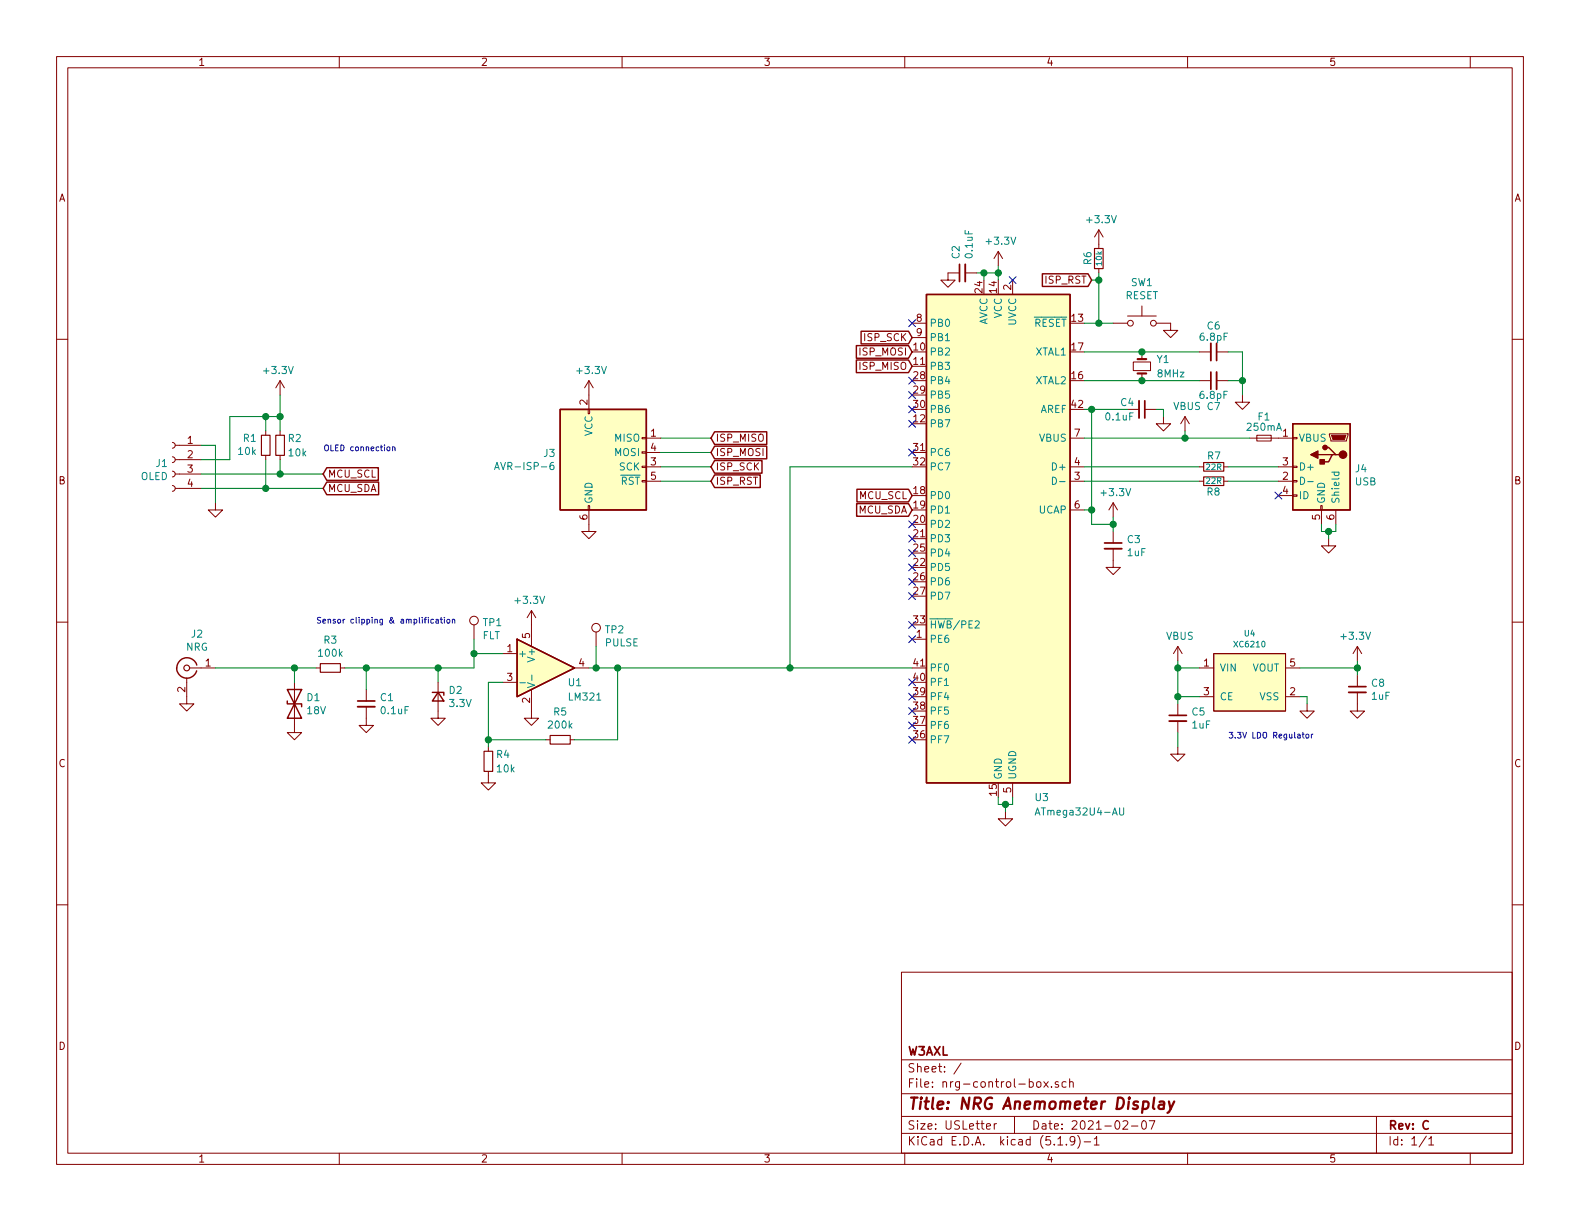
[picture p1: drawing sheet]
EESchema Schematic File Version 4
EELAYER 30 0
EELAYER END
$Descr USLetter 11000 8500
encoding utf-8
Sheet 1 1
Title "NRG Anemometer Display"
Date "2021-02-07"
Rev "C"
Comp "W3AXL"
Comment1 ""
Comment2 ""
Comment3 ""
Comment4 ""
$EndDescr
$Comp
L power:GND #PWR01
U 1 1
P 1300 4850
F 0 "#PWR01" H 1300 4600 50  0001 C CNN
F 1 "GND" H 1305 4677 50  0001 C CNN
F 2 "" H 1300 4850 50  0001 C CNN
F 3 "" H 1300 4850 50  0001 C CNN
	1    1300 4850
	1    0    0    -1  
$EndComp
$Comp
L Device:D_TVS D1
U 1 1
P 2050 4900
F 0 "D1" V 2004 4980 50  0000 L CNN
F 1 "18V" V 2095 4980 50  0000 L CNN
F 2 "Diode_SMD:D_SOD-323_HandSoldering" H 2050 4900 50  0001 C CNN
F 3 "~" H 2050 4900 50  0001 C CNN
	1    2050 4900
	0    1    1    0   
$EndComp
$Comp
L power:GND #PWR04
U 1 1
P 2050 5050
F 0 "#PWR04" H 2050 4800 50  0001 C CNN
F 1 "GND" H 2055 4877 50  0001 C CNN
F 2 "" H 2050 5050 50  0001 C CNN
F 3 "" H 2050 5050 50  0001 C CNN
	1    2050 5050
	1    0    0    -1  
$EndComp
$Comp
L Device:R_Small R3
U 1 1
P 2300 4650
F 0 "R3" V 2104 4650 50  0000 C CNN
F 1 "100k" V 2195 4650 50  0000 C CNN
F 2 "Resistor_SMD:R_0805_2012Metric_Pad1.15x1.40mm_HandSolder" H 2300 4650 50  0001 C CNN
F 3 "~" H 2300 4650 50  0001 C CNN
	1    2300 4650
	0    1    1    0   
$EndComp
$Comp
L Device:C_Small C1
U 1 1
P 2550 4900
F 0 "C1" H 2642 4946 50  0000 L CNN
F 1 "0.1uF" H 2642 4855 50  0000 L CNN
F 2 "Capacitor_SMD:C_0805_2012Metric_Pad1.15x1.40mm_HandSolder" H 2550 4900 50  0001 C CNN
F 3 "~" H 2550 4900 50  0001 C CNN
	1    2550 4900
	1    0    0    -1  
$EndComp
$Comp
L power:GND #PWR05
U 1 1
P 2550 5000
F 0 "#PWR05" H 2550 4750 50  0001 C CNN
F 1 "GND" H 2555 4827 50  0001 C CNN
F 2 "" H 2550 5000 50  0001 C CNN
F 3 "" H 2550 5000 50  0001 C CNN
	1    2550 5000
	1    0    0    -1  
$EndComp
Wire Wire Line
	2050 4750 2050 4650
Wire Wire Line
	2400 4650 2550 4650
Wire Wire Line
	2550 4650 2550 4800
$Comp
L Device:D_Zener_Small D2
U 1 1
P 3050 4850
F 0 "D2" V 3004 4920 50  0000 L CNN
F 1 "3.3V" V 3095 4920 50  0000 L CNN
F 2 "Diode_SMD:D_SOD-323_HandSoldering" V 3050 4850 50  0001 C CNN
F 3 "~" V 3050 4850 50  0001 C CNN
	1    3050 4850
	0    1    1    0   
$EndComp
$Comp
L power:GND #PWR06
U 1 1
P 3050 4950
F 0 "#PWR06" H 3050 4700 50  0001 C CNN
F 1 "GND" H 3055 4777 50  0001 C CNN
F 2 "" H 3050 4950 50  0001 C CNN
F 3 "" H 3050 4950 50  0001 C CNN
	1    3050 4950
	1    0    0    -1  
$EndComp
Wire Wire Line
	2550 4650 3050 4650
Connection ~ 2550 4650
Wire Wire Line
	3050 4750 3050 4650
$Comp
L Connector:AVR-ISP-6 J3
U 1 1
P 4200 3250
F 0 "J3" H 3871 3346 50  0000 R CNN
F 1 "AVR-ISP-6" H 3871 3255 50  0000 R CNN
F 2 "Connector_PinSocket_1.27mm:PinSocket_1x06_P1.27mm_Vertical" V 3950 3300 50  0001 C CNN
F 3 " ~" H 2925 2700 50  0001 C CNN
	1    4200 3250
	1    0    0    -1  
$EndComp
$Comp
L power:+3.3V #PWR010
U 1 1
P 4100 2750
F 0 "#PWR010" H 4100 2600 50  0001 C CNN
F 1 "+3.3V" H 4115 2923 50  0000 C CNN
F 2 "" H 4100 2750 50  0001 C CNN
F 3 "" H 4100 2750 50  0001 C CNN
	1    4100 2750
	1    0    0    -1  
$EndComp
Text GLabel 4950 3350 2    50   Input ~ 0
ISP_RST
Text GLabel 4950 3250 2    50   Input ~ 0
ISP_SCK
Text GLabel 4950 3050 2    50   Input ~ 0
ISP_MISO
Text GLabel 4950 3150 2    50   Input ~ 0
ISP_MOSI
Text GLabel 7600 1950 0    50   Input ~ 0
ISP_RST
Text GLabel 6350 2450 0    50   Input ~ 0
ISP_MOSI
Text GLabel 6350 2550 0    50   Input ~ 0
ISP_MISO
Text GLabel 6350 2350 0    50   Input ~ 0
ISP_SCK
$Comp
L power:+3.3V #PWR03
U 1 1
P 1950 2750
F 0 "#PWR03" H 1950 2600 50  0001 C CNN
F 1 "+3.3V" H 1965 2923 50  0000 C CNN
F 2 "" H 1950 2750 50  0001 C CNN
F 3 "" H 1950 2750 50  0001 C CNN
	1    1950 2750
	-1   0    0    -1  
$EndComp
$Comp
L power:GND #PWR02
U 1 1
P 1500 3500
F 0 "#PWR02" H 1500 3250 50  0001 C CNN
F 1 "GND" H 1505 3327 50  0001 C CNN
F 2 "" H 1500 3500 50  0001 C CNN
F 3 "" H 1500 3500 50  0001 C CNN
	1    1500 3500
	-1   0    0    -1  
$EndComp
$Comp
L Connector:Conn_01x04_Female J1
U 1 1
P 1200 3200
F 0 "J1" H 1228 3176 50  0000 L CNN
F 1 "OLED" H 1228 3085 50  0000 L CNN
F 2 "Connector_PinSocket_2.54mm:PinSocket_1x04_P2.54mm_Vertical" H 1200 3200 50  0001 C CNN
F 3 "~" H 1200 3200 50  0001 C CNN
	1    1200 3200
	-1   0    0    -1  
$EndComp
Wire Wire Line
	1400 3100 1500 3100
Wire Wire Line
	1500 3100 1500 3500
Text GLabel 6350 3450 0    50   Input ~ 0
MCU_SCL
Text GLabel 6350 3550 0    50   Input ~ 0
MCU_SDA
$Comp
L Device:R_Small R1
U 1 1
P 1850 3100
F 0 "R1" H 1791 3054 50  0000 R CNN
F 1 "10k" H 1791 3145 50  0000 R CNN
F 2 "Resistor_SMD:R_0805_2012Metric_Pad1.15x1.40mm_HandSolder" H 1850 3100 50  0001 C CNN
F 3 "~" H 1850 3100 50  0001 C CNN
	1    1850 3100
	1    0    0    1   
$EndComp
$Comp
L Device:R_Small R2
U 1 1
P 1950 3100
F 0 "R2" H 1900 3150 50  0000 R CNN
F 1 "10k" H 1900 3050 50  0000 R CNN
F 2 "Resistor_SMD:R_0805_2012Metric_Pad1.15x1.40mm_HandSolder" H 1950 3100 50  0001 C CNN
F 3 "~" H 1950 3100 50  0001 C CNN
	1    1950 3100
	-1   0    0    -1  
$EndComp
Wire Wire Line
	1950 2750 1950 2900
Wire Wire Line
	1950 2900 1850 2900
Wire Wire Line
	1600 2900 1600 3200
Wire Wire Line
	1600 3200 1400 3200
Connection ~ 1950 2900
Wire Wire Line
	1950 2900 1950 3000
Wire Wire Line
	1850 2900 1850 3000
Connection ~ 1850 2900
Wire Wire Line
	1850 2900 1600 2900
Wire Wire Line
	2250 3300 1950 3300
Wire Wire Line
	2250 3400 1850 3400
Wire Wire Line
	1850 3200 1850 3400
Connection ~ 1850 3400
Wire Wire Line
	1850 3400 1400 3400
Wire Wire Line
	1950 3200 1950 3300
Connection ~ 1950 3300
Wire Wire Line
	1950 3300 1400 3300
Wire Wire Line
	2050 4650 2200 4650
Wire Wire Line
	1500 4650 2050 4650
Connection ~ 2050 4650
Wire Wire Line
	4100 4650 4150 4650
Wire Wire Line
	3050 4650 3300 4650
Wire Wire Line
	3300 4650 3300 4550
Wire Wire Line
	3300 4550 3500 4550
Connection ~ 3050 4650
$Comp
L power:GND #PWR09
U 1 1
P 3700 4950
F 0 "#PWR09" H 3700 4700 50  0001 C CNN
F 1 "GND" H 3705 4777 50  0001 C CNN
F 2 "" H 3700 4950 50  0001 C CNN
F 3 "" H 3700 4950 50  0001 C CNN
	1    3700 4950
	1    0    0    -1  
$EndComp
$Comp
L power:+3.3V #PWR08
U 1 1
P 3700 4350
F 0 "#PWR08" H 3700 4200 50  0001 C CNN
F 1 "+3.3V" H 3715 4523 50  0000 C CNN
F 2 "" H 3700 4350 50  0001 C CNN
F 3 "" H 3700 4350 50  0001 C CNN
	1    3700 4350
	-1   0    0    -1  
$EndComp
$Comp
L Device:R_Small R4
U 1 1
P 3400 5300
F 0 "R4" H 3350 5350 50  0000 R CNN
F 1 "10k" H 3350 5250 50  0000 R CNN
F 2 "Resistor_SMD:R_0805_2012Metric_Pad1.15x1.40mm_HandSolder" H 3400 5300 50  0001 C CNN
F 3 "~" H 3400 5300 50  0001 C CNN
	1    3400 5300
	-1   0    0    -1  
$EndComp
$Comp
L Device:R_Small R5
U 1 1
P 3900 5150
F 0 "R5" V 3704 5150 50  0000 C CNN
F 1 "200k" V 3795 5150 50  0000 C CNN
F 2 "Resistor_SMD:R_0805_2012Metric_Pad1.15x1.40mm_HandSolder" H 3900 5150 50  0001 C CNN
F 3 "~" H 3900 5150 50  0001 C CNN
	1    3900 5150
	0    1    1    0   
$EndComp
Wire Wire Line
	4000 5150 4300 5150
Wire Wire Line
	4300 5150 4300 4650
Wire Wire Line
	3400 4750 3500 4750
$Comp
L power:GND #PWR07
U 1 1
P 3400 5400
F 0 "#PWR07" H 3400 5150 50  0001 C CNN
F 1 "GND" H 3405 5227 50  0001 C CNN
F 2 "" H 3400 5400 50  0001 C CNN
F 3 "" H 3400 5400 50  0001 C CNN
	1    3400 5400
	1    0    0    -1  
$EndComp
Wire Wire Line
	3400 4750 3400 5150
Wire Wire Line
	3800 5150 3400 5150
Connection ~ 3400 5150
Wire Wire Line
	3400 5150 3400 5200
$Comp
L nrg-control-box-rescue:USB_B_Micro-Connector J4
U 1 1
P 9200 3250
F 0 "J4" H 8970 3239 50  0000 R CNN
F 1 "USB" H 8970 3148 50  0000 R CNN
F 2 "nrg-control-box:10118192-0001LF" H 9350 3200 50  0001 C CNN
F 3 "~" H 9350 3200 50  0001 C CNN
	1    9200 3250
	-1   0    0    -1  
$EndComp
Wire Wire Line
	8550 3250 8900 3250
Wire Wire Line
	8900 3350 8550 3350
Wire Wire Line
	9200 3650 9200 3700
Wire Wire Line
	9300 3700 9300 3650
NoConn ~ 8900 3450
Wire Wire Line
	8200 4850 8200 4900
$Comp
L power:GND #PWR023
U 1 1
P 8200 5200
F 0 "#PWR023" H 8200 4950 50  0001 C CNN
F 1 "GND" H 8205 5027 50  0001 C CNN
F 2 "" H 8200 5200 50  0001 C CNN
F 3 "" H 8200 5200 50  0001 C CNN
	1    8200 5200
	1    0    0    -1  
$EndComp
Wire Wire Line
	8650 2650 8650 2750
Connection ~ 8650 2650
Wire Wire Line
	8550 2650 8650 2650
Wire Wire Line
	8650 2450 8650 2650
Wire Wire Line
	8550 2450 8650 2450
Wire Wire Line
	7550 3350 8350 3350
Wire Wire Line
	7550 3250 8350 3250
$Comp
L power:GND #PWR025
U 1 1
P 8650 2750
F 0 "#PWR025" H 8650 2500 50  0001 C CNN
F 1 "GND" H 8655 2577 50  0001 C CNN
F 2 "" H 8650 2750 50  0001 C CNN
F 3 "" H 8650 2750 50  0001 C CNN
	1    8650 2750
	1    0    0    -1  
$EndComp
$Comp
L Device:R_Small R8
U 1 1
P 8450 3350
F 0 "R8" V 8400 3400 50  0000 R BNN
F 1 "22R" V 8450 3350 40  0000 C CNN
F 2 "Resistor_SMD:R_0805_2012Metric_Pad1.15x1.40mm_HandSolder" H 8450 3350 50  0001 C CNN
F 3 "~" H 8450 3350 50  0001 C CNN
	1    8450 3350
	0    1    -1   0   
$EndComp
$Comp
L Device:R_Small R7
U 1 1
P 8450 3250
F 0 "R7" V 8400 3300 50  0000 R BNN
F 1 "22R" V 8450 3250 40  0000 C CNN
F 2 "Resistor_SMD:R_0805_2012Metric_Pad1.15x1.40mm_HandSolder" H 8450 3250 50  0001 C CNN
F 3 "~" H 8450 3250 50  0001 C CNN
	1    8450 3250
	0    -1   1    0   
$EndComp
$Comp
L Device:C_Small C6
U 1 1
P 8450 2450
F 0 "C6" V 8600 2450 50  0000 C TNN
F 1 "6.8pF" V 8550 2450 50  0000 C CNN
F 2 "Capacitor_SMD:C_0805_2012Metric_Pad1.15x1.40mm_HandSolder" H 8450 2450 50  0001 C CNN
F 3 "~" H 8450 2450 50  0001 C CNN
	1    8450 2450
	0    1    -1   0   
$EndComp
$Comp
L Device:C_Small C7
U 1 1
P 8450 2650
F 0 "C7" V 8600 2650 50  0000 C TNN
F 1 "6.8pF" V 8550 2650 50  0000 C CNN
F 2 "Capacitor_SMD:C_0805_2012Metric_Pad1.15x1.40mm_HandSolder" H 8450 2650 50  0001 C CNN
F 3 "~" H 8450 2650 50  0001 C CNN
	1    8450 2650
	0    -1   1    0   
$EndComp
$Comp
L Device:Crystal_Small Y1
U 1 1
P 7950 2550
F 0 "Y1" V 7900 2450 50  0000 R CNN
F 1 "8MHz" V 8000 2450 50  0000 R CNN
F 2 "nrg-control-box:NX8045GB" H 7950 2550 50  0001 C CNN
F 3 "~" H 7950 2550 50  0001 C CNN
	1    7950 2550
	0    -1   1    0   
$EndComp
$Comp
L power:+3.3V #PWR015
U 1 1
P 6950 1850
F 0 "#PWR015" H 6950 1700 50  0001 C CNN
F 1 "+3.3V" H 6965 2023 50  0000 C CNN
F 2 "" H 6950 1850 50  0001 C CNN
F 3 "" H 6950 1850 50  0001 C CNN
	1    6950 1850
	1    0    0    -1  
$EndComp
Wire Wire Line
	6850 1950 6850 1900
Wire Wire Line
	6850 1900 6950 1900
Wire Wire Line
	6950 1950 6950 1900
Connection ~ 6950 1900
Wire Wire Line
	6950 1850 6950 1900
$Comp
L Device:C_Small C2
U 1 1
P 6700 1900
F 0 "C2" H 6792 1946 50  0000 L CNN
F 1 "0.1uF" H 6792 1855 50  0000 L CNN
F 2 "Capacitor_SMD:C_0805_2012Metric_Pad1.15x1.40mm_HandSolder" H 6700 1900 50  0001 C CNN
F 3 "~" H 6700 1900 50  0001 C CNN
	1    6700 1900
	0    -1   -1   0   
$EndComp
$Comp
L power:GND #PWR014
U 1 1
P 6600 1900
F 0 "#PWR014" H 6600 1650 50  0001 C CNN
F 1 "GND" H 6605 1727 50  0001 C CNN
F 2 "" H 6600 1900 50  0001 C CNN
F 3 "" H 6600 1900 50  0001 C CNN
	1    6600 1900
	1    0    0    -1  
$EndComp
Wire Wire Line
	6800 1900 6850 1900
Connection ~ 6850 1900
$Comp
L Switch:SW_Push SW1
U 1 1
P 7950 2250
F 0 "SW1" H 7950 2535 50  0000 C CNN
F 1 "RESET" H 7950 2444 50  0000 C CNN
F 2 "Button_Switch_SMD:SW_SPST_PTS645" H 7950 2450 50  0001 C CNN
F 3 "~" H 7950 2450 50  0001 C CNN
	1    7950 2250
	1    0    0    -1  
$EndComp
Connection ~ 7950 2450
Wire Wire Line
	7950 2450 8350 2450
Connection ~ 7950 2650
Wire Wire Line
	7950 2650 8350 2650
Wire Wire Line
	7550 2450 7950 2450
Wire Wire Line
	7550 2650 7950 2650
$Comp
L power:GND #PWR021
U 1 1
P 8150 2250
F 0 "#PWR021" H 8150 2000 50  0001 C CNN
F 1 "GND" H 8155 2077 50  0001 C CNN
F 2 "" H 8150 2250 50  0001 C CNN
F 3 "" H 8150 2250 50  0001 C CNN
	1    8150 2250
	1    0    0    -1  
$EndComp
$Comp
L Device:R_Small R6
U 1 1
P 7650 1800
F 0 "R6" V 7600 1850 50  0000 R BNN
F 1 "10k" V 7650 1800 40  0000 C CNN
F 2 "Resistor_SMD:R_0805_2012Metric_Pad1.15x1.40mm_HandSolder" H 7650 1800 50  0001 C CNN
F 3 "~" H 7650 1800 50  0001 C CNN
	1    7650 1800
	1    0    0    1   
$EndComp
$Comp
L power:GND #PWR020
U 1 1
P 8100 2900
F 0 "#PWR020" H 8100 2650 50  0001 C CNN
F 1 "GND" H 8105 2727 50  0001 C CNN
F 2 "" H 8100 2900 50  0001 C CNN
F 3 "" H 8100 2900 50  0001 C CNN
	1    8100 2900
	1    0    0    -1  
$EndComp
Wire Wire Line
	8050 2850 8100 2850
Wire Wire Line
	8100 2850 8100 2900
$Comp
L Device:C_Small C4
U 1 1
P 7950 2850
F 0 "C4" V 7900 2800 50  0000 R CNN
F 1 "0.1uF" V 8000 2800 50  0000 R CNN
F 2 "Capacitor_SMD:C_0805_2012Metric_Pad1.15x1.40mm_HandSolder" H 7950 2850 50  0001 C CNN
F 3 "~" H 7950 2850 50  0001 C CNN
	1    7950 2850
	0    1    1    0   
$EndComp
Wire Wire Line
	8250 3000 8250 3050
$Comp
L power:+3.3V #PWR017
U 1 1
P 7650 1700
F 0 "#PWR017" H 7650 1550 50  0001 C CNN
F 1 "+3.3V" H 7665 1873 50  0000 C CNN
F 2 "" H 7650 1700 50  0001 C CNN
F 3 "" H 7650 1700 50  0001 C CNN
	1    7650 1700
	1    0    0    -1  
$EndComp
$Comp
L Device:C_Small C3
U 1 1
P 7750 3800
F 0 "C3" H 7842 3846 50  0000 L CNN
F 1 "1uF" H 7842 3755 50  0000 L CNN
F 2 "Capacitor_SMD:C_0805_2012Metric_Pad1.15x1.40mm_HandSolder" H 7750 3800 50  0001 C CNN
F 3 "~" H 7750 3800 50  0001 C CNN
	1    7750 3800
	1    0    0    -1  
$EndComp
$Comp
L power:GND #PWR019
U 1 1
P 7750 3900
F 0 "#PWR019" H 7750 3650 50  0001 C CNN
F 1 "GND" H 7755 3727 50  0001 C CNN
F 2 "" H 7750 3900 50  0001 C CNN
F 3 "" H 7750 3900 50  0001 C CNN
	1    7750 3900
	1    0    0    -1  
$EndComp
Wire Wire Line
	7550 3550 7600 3550
$Comp
L power:VBUS #PWR024
U 1 1
P 8250 3000
F 0 "#PWR024" H 8250 2850 50  0001 C CNN
F 1 "VBUS" H 8265 3173 50  0000 C CNN
F 2 "" H 8250 3000 50  0001 C CNN
F 3 "" H 8250 3000 50  0001 C CNN
	1    8250 3000
	1    0    0    -1  
$EndComp
NoConn ~ 7050 1950
$Comp
L power:+3.3V #PWR018
U 1 1
P 7750 3600
F 0 "#PWR018" H 7750 3450 50  0001 C CNN
F 1 "+3.3V" H 7765 3773 50  0000 C CNN
F 2 "" H 7750 3600 50  0001 C CNN
F 3 "" H 7750 3600 50  0001 C CNN
	1    7750 3600
	1    0    0    -1  
$EndComp
Wire Wire Line
	7600 3550 7600 3650
Wire Wire Line
	7750 3600 7750 3650
Wire Wire Line
	7600 3650 7750 3650
Connection ~ 7750 3650
Wire Wire Line
	7750 3650 7750 3700
$Comp
L power:GND #PWR016
U 1 1
P 7000 5650
F 0 "#PWR016" H 7000 5400 50  0001 C CNN
F 1 "GND" H 7005 5477 50  0001 C CNN
F 2 "" H 7000 5650 50  0001 C CNN
F 3 "" H 7000 5650 50  0001 C CNN
	1    7000 5650
	1    0    0    -1  
$EndComp
Wire Wire Line
	6950 5550 6950 5600
Wire Wire Line
	6950 5600 7000 5600
Wire Wire Line
	7050 5600 7050 5550
Wire Wire Line
	7000 5600 7000 5650
Connection ~ 7000 5600
Wire Wire Line
	7000 5600 7050 5600
Connection ~ 8250 3050
Wire Wire Line
	7550 3050 8250 3050
Wire Wire Line
	7550 2850 7600 2850
Wire Wire Line
	7600 3550 7600 2850
Connection ~ 7600 3550
Connection ~ 7600 2850
Wire Wire Line
	7600 2850 7850 2850
Wire Wire Line
	7550 2250 7650 2250
Connection ~ 7650 2250
Wire Wire Line
	7650 2250 7750 2250
Wire Wire Line
	7600 1950 7650 1950
Wire Wire Line
	7650 1950 7650 2250
Wire Wire Line
	7650 1900 7650 1950
Connection ~ 7650 1950
NoConn ~ 6350 3150
NoConn ~ 6350 4750
NoConn ~ 6350 4850
NoConn ~ 6350 4950
NoConn ~ 6350 5050
Text Notes 2200 4350 0    40   ~ 0
Sensor clipping & amplification
Text Notes 2250 3150 0    40   ~ 0
OLED connection
Text Notes 8550 5150 0    40   ~ 0
3.3V LDO Regulator
$Comp
L Connector:Conn_Coaxial J2
U 1 1
P 1300 4650
F 0 "J2" H 1228 4888 50  0000 C CNN
F 1 "NRG" H 1228 4797 50  0000 C CNN
F 2 "nrg-control-box:RF3-04A-T-00-50-G" H 1300 4650 50  0001 C CNN
F 3 " ~" H 1300 4650 50  0001 C CNN
	1    1300 4650
	-1   0    0    -1  
$EndComp
NoConn ~ 6350 2650
NoConn ~ 6350 2750
$Comp
L Device:C_Small C5
U 1 1
P 8200 5000
F 0 "C5" H 8292 5046 50  0000 L CNN
F 1 "1uF" H 8292 4955 50  0000 L CNN
F 2 "Capacitor_SMD:C_0805_2012Metric_Pad1.15x1.40mm_HandSolder" H 8200 5000 50  0001 C CNN
F 3 "~" H 8200 5000 50  0001 C CNN
	1    8200 5000
	1    0    0    -1  
$EndComp
Wire Wire Line
	8200 5100 8200 5200
Connection ~ 8200 4850
Wire Wire Line
	8200 4850 8350 4850
Wire Wire Line
	8350 4650 8200 4650
Wire Wire Line
	8200 4650 8200 4850
$Comp
L power:GND #PWR026
U 1 1
P 9100 4900
F 0 "#PWR026" H 9100 4650 50  0001 C CNN
F 1 "GND" H 9105 4727 50  0001 C CNN
F 2 "" H 9100 4900 50  0001 C CNN
F 3 "" H 9100 4900 50  0001 C CNN
	1    9100 4900
	1    0    0    -1  
$EndComp
Wire Wire Line
	9050 4850 9100 4850
Wire Wire Line
	9100 4850 9100 4900
$Comp
L Device:C_Small C8
U 1 1
P 9450 4800
F 0 "C8" H 9542 4846 50  0000 L CNN
F 1 "1uF" H 9542 4755 50  0000 L CNN
F 2 "Capacitor_SMD:C_0805_2012Metric_Pad1.15x1.40mm_HandSolder" H 9450 4800 50  0001 C CNN
F 3 "~" H 9450 4800 50  0001 C CNN
	1    9450 4800
	1    0    0    -1  
$EndComp
$Comp
L power:GND #PWR029
U 1 1
P 9450 4900
F 0 "#PWR029" H 9450 4650 50  0001 C CNN
F 1 "GND" H 9455 4727 50  0001 C CNN
F 2 "" H 9450 4900 50  0001 C CNN
F 3 "" H 9450 4900 50  0001 C CNN
	1    9450 4900
	1    0    0    -1  
$EndComp
Wire Wire Line
	9050 4650 9450 4650
Wire Wire Line
	9450 4650 9450 4700
$Comp
L power:+3.3V #PWR028
U 1 1
P 9450 4600
F 0 "#PWR028" H 9450 4450 50  0001 C CNN
F 1 "+3.3V" H 9465 4773 50  0000 C CNN
F 2 "" H 9450 4600 50  0001 C CNN
F 3 "" H 9450 4600 50  0001 C CNN
	1    9450 4600
	-1   0    0    -1  
$EndComp
Wire Wire Line
	9450 4600 9450 4650
Connection ~ 9450 4650
NoConn ~ 6350 2950
Text GLabel 2250 3300 2    50   Input ~ 0
MCU_SCL
Text GLabel 2250 3400 2    50   Input ~ 0
MCU_SDA
NoConn ~ 6350 3650
Connection ~ 9250 3700
Wire Wire Line
	9250 3700 9300 3700
Wire Wire Line
	9200 3700 9250 3700
$Comp
L power:GND #PWR027
U 1 1
P 9250 3750
F 0 "#PWR027" H 9250 3500 50  0001 C CNN
F 1 "GND" H 9255 3577 50  0001 C CNN
F 2 "" H 9250 3750 50  0001 C CNN
F 3 "" H 9250 3750 50  0001 C CNN
	1    9250 3750
	1    0    0    -1  
$EndComp
Wire Wire Line
	9250 3700 9250 3750
$Comp
L power:VBUS #PWR022
U 1 1
P 8200 4600
F 0 "#PWR022" H 8200 4450 50  0001 C CNN
F 1 "VBUS" H 8215 4773 50  0000 C CNN
F 2 "" H 8200 4600 50  0001 C CNN
F 3 "" H 8200 4600 50  0001 C CNN
	1    8200 4600
	1    0    0    -1  
$EndComp
NoConn ~ 6350 5150
NoConn ~ 6350 2250
NoConn ~ 6350 2850
Wire Wire Line
	8250 3050 8700 3050
$Comp
L Device:Fuse_Small F1
U 1 1
P 8800 3050
F 0 "F1" H 8800 3200 50  0000 C CNN
F 1 "250mA" H 8800 3100 50  0000 C BNN
F 2 "Fuse:Fuse_1206_3216Metric_Pad1.42x1.75mm_HandSolder" H 8800 3050 50  0001 C CNN
F 3 "~" H 8800 3050 50  0001 C CNN
	1    8800 3050
	1    0    0    -1  
$EndComp
$Comp
L XC6210:XC6210 U4
U 1 1
P 8700 4750
F 0 "U4" H 8700 5092 40  0000 C CNN
F 1 "XC6210" H 8700 5016 40  0000 C CNN
F 2 "nrg-control-box:SOT95P285X145-5N" H 8700 4750 40  0001 C CNN
F 3 "" H 8700 4750 40  0001 C CNN
	1    8700 4750
	1    0    0    -1  
$EndComp
Wire Wire Line
	8200 4600 8200 4650
Connection ~ 8200 4650
Wire Wire Line
	4600 3050 4950 3050
Wire Wire Line
	4950 3150 4600 3150
Wire Wire Line
	4600 3250 4950 3250
Wire Wire Line
	4950 3350 4600 3350
NoConn ~ 6350 4150
NoConn ~ 6350 4050
NoConn ~ 6350 3950
NoConn ~ 6350 3850
NoConn ~ 6350 3750
$Comp
L MCU_Microchip_ATmega:ATmega32U4-AU U3
U 1 1
P 6950 3750
F 0 "U3" H 6700 1950 50  0000 R CNN
F 1 "ATmega32U4-AU" H 6700 1850 50  0000 R CNN
F 2 "Package_QFP:TQFP-44_10x10mm_P0.8mm" H 6950 3750 50  0001 C CIN
F 3 "http://ww1.microchip.com/downloads/en/DeviceDoc/Atmel-7766-8-bit-AVR-ATmega16U4-32U4_Datasheet.pdf" H 6950 3750 50  0001 C CNN
	1    6950 3750
	-1   0    0    -1  
$EndComp
NoConn ~ 6350 4350
$Comp
L Amplifier_Operational:LM321 U1
U 1 1
P 3800 4650
F 0 "U1" H 3950 4550 50  0000 L CNN
F 1 "LM321" H 3950 4450 50  0000 L CNN
F 2 "Package_TO_SOT_SMD:SOT-23-5" H 3800 4650 50  0001 C CNN
F 3 "http://www.ti.com/lit/ds/symlink/lm321.pdf" H 3800 4650 50  0001 C CNN
	1    3800 4650
	1    0    0    -1  
$EndComp
$Comp
L power:GND #PWR011
U 1 1
P 4100 3650
F 0 "#PWR011" H 4100 3400 50  0001 C CNN
F 1 "GND" H 4105 3477 50  0001 C CNN
F 2 "" H 4100 3650 50  0001 C CNN
F 3 "" H 4100 3650 50  0001 C CNN
	1    4100 3650
	1    0    0    -1  
$EndComp
$Comp
L Connector:TestPoint TP2
U 1 1
P 4150 4500
F 0 "TP2" H 4208 4618 50  0000 L CNN
F 1 "PULSE" H 4208 4527 50  0000 L CNN
F 2 "TestPoint:TestPoint_Pad_1.0x1.0mm" H 4350 4500 50  0001 C CNN
F 3 "~" H 4350 4500 50  0001 C CNN
	1    4150 4500
	1    0    0    -1  
$EndComp
Wire Wire Line
	4150 4500 4150 4650
Connection ~ 4150 4650
Wire Wire Line
	4150 4650 4300 4650
$Comp
L Connector:TestPoint TP1
U 1 1
P 3300 4450
F 0 "TP1" H 3358 4568 50  0000 L CNN
F 1 "FLT" H 3358 4477 50  0000 L CNN
F 2 "TestPoint:TestPoint_Pad_1.0x1.0mm" H 3500 4450 50  0001 C CNN
F 3 "~" H 3500 4450 50  0001 C CNN
	1    3300 4450
	1    0    0    -1  
$EndComp
Wire Wire Line
	3300 4450 3300 4550
Connection ~ 3300 4550
NoConn ~ 6350 4450
Wire Wire Line
	4300 4650 5500 4650
Connection ~ 4300 4650
Wire Wire Line
	6350 3250 5500 3250
Wire Wire Line
	5500 3250 5500 4650
Connection ~ 5500 4650
Wire Wire Line
	5500 4650 6350 4650
$EndSCHEMATC
